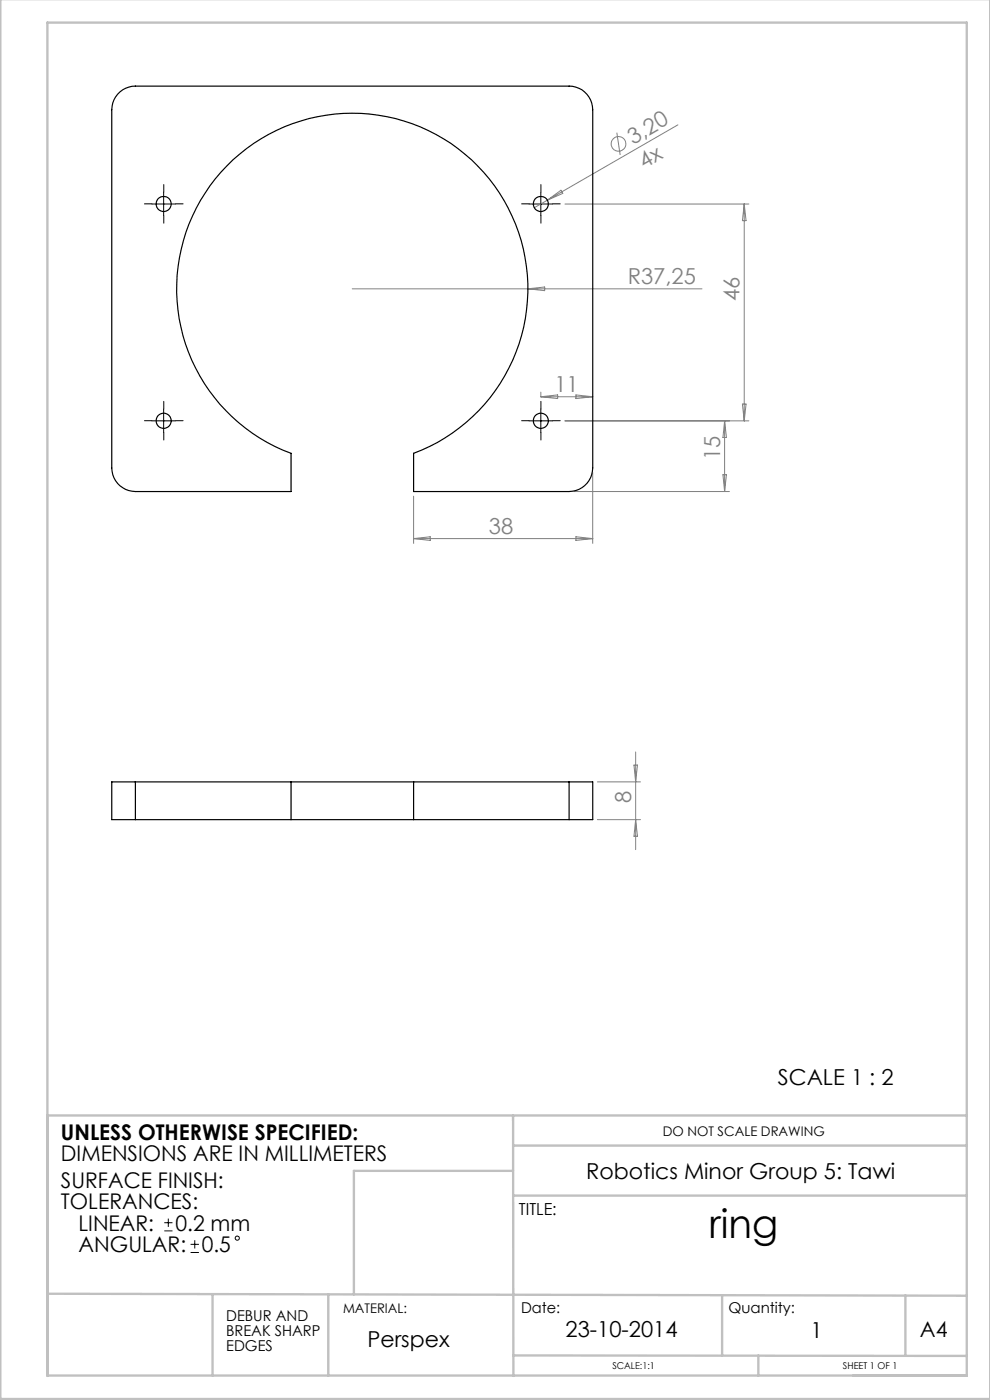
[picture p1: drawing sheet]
<svg xmlns="http://www.w3.org/2000/svg" width="210mm" height="297mm" viewBox="0 0 210 297" stroke-linecap="round" stroke-linejoin="round" font-family="sans-serif">
<g fill="none" stroke="#808080" stroke-width=".21">
<path d="M130.8 28.1l.8 4.8M143.8 26.5l-30.5 17.6M116.1 42.5l2.9-2.1 .4 .6zM119.8 43.3h39.1M157.9 43.3v46M157.9 43.3l.4 3.5h-.8zM74.7 61.3h74.2M112 61.3l3.5-.4v.8zM114.7 83.2v1M114.7 84.2h11M114.7 84.2l3.6-.4v.8zM119.8 89.3h39.1"/>
<path d="M122.2 83.8l3.5 .4-3.5 .4zM153.7 89.3v15M153.7 89.3l.4 3.5h-.7zM157.5 85.7h.8l-.4 3.6zM87.7 105.3v10M87.7 114.3h38M87.7 114.3l3.6-.4v.7zM121.7 104.3h33M122.2 113.9l3.5 .4-3.5 .3zM125.7 100.3v15M153.4 100.7h.7l-.4 3.6zM134.8 159.5v20.7"/>
<path d="M126.7 165.9h9.2M126.7 173.9h9.2M134.5 162.3h.7l-.4 3.6zM134.8 173.9l.4 3.5h-.7z"/>
<circle cx="131.2" cy="30.5" r="1.55"/>
</g>
<g fill="none" stroke="#000" stroke-width=".21">
<path d="M32.2 43.3h5M34.7 40.8v5M112.2 43.3h5M114.7 40.8v5M32.2 89.3h5M34.7 86.8v5M112.2 89.3h5M114.7 86.8v5M34.9 259.4h1.7M35.7 258.5v1.8M34.9 261.1h1.7M40.4 265.7h1.8"/>
<path d="M40.4 264h1.8M41.3 263.1v1.8"/>
<circle cx="50.3" cy="262.7" r=".44"/>
</g>
<g fill="none" stroke="#000" stroke-width=".21" stroke-dasharray="15.2 1.3 1.3 1.3">
<path d="M32.2 43.2h-1.6M34.7 40.7v-1.6M34.7 45.7v1.6M37.2 43.2h1.6M112.2 43.2h-1.6M114.7 40.7v-1.6M114.7 45.7v1.6M117.2 43.2h1.6M32.2 89.2h-1.6M34.7 86.7v-1.6M34.7 91.7v1.6M37.2 89.2h1.6"/>
<path d="M112.2 89.2h-1.6M114.7 86.7v-1.6M114.7 91.7v1.6M117.2 89.2h1.6"/>
</g>
<g fill="none" stroke="#c0c0c0" stroke-width=".5">
<path d="M.1 -.1v296.9h209.9v-296.9M10.1 236.6h195M108.8 236.6l.1 55.3M108.8 253.6h96.3M108.8 248.4h-33.7v26.2M108.9 243h96.2M10.1 274.5l195 .4M45.1 274.5v17.3M69.6 274.6v17.2M153.2 274.8v12.8M192.1 274.8v12.7M10.1 291.8h195v-287h-195v287.1"/>
<path d="M108.9 287.5l96.2 .2M160.9 287.5v4.3"/>
</g>
<g fill="none" stroke="#000" stroke-width=".25">
<path d="M25.4 19.5a5 5 0 0 1 3.3-1.2h92a5 5 0 0 1 5 5v76a5 5 0 0 1-5 5h-33v-8.1a37.2 37.2 0 0 0 16.9-57.3 37.2 37.2 0 0 0-59.7 0 37.2 37.2 0 0 0 16.8 57.3v8.1h-33a5 5 0 0 1-5-5v-76a5 5 0 0 1 1.7-3.8zM28.7 165.9h-5v8h5M28.7 165.9v8M28.7 165.9h33M28.7 173.9h33M61.7 165.9h26M61.7 173.9h26M61.7 165.9v8M87.7 165.9v8M87.7 165.9h33M87.7 173.9h33M120.7 165.9h5v8h-5"/>
<path d="M120.7 165.9v8"/>
<circle cx="34.7" cy="43.3" r="1.6"/>
<circle cx="114.7" cy="43.3" r="1.6"/>
<circle cx="34.7" cy="89.3" r="1.61"/>
<circle cx="114.7" cy="89.3" r="1.6"/>
</g>
<text font-size="8.5" x="150.4" y="262.6">ring</text>
<g font-size="4.7" fill="#808080">
<text x="134.3" y="30.7" transform="rotate(-30 134.3 30.7)">3,20</text>
<text x="136.6" y="35.8" transform="rotate(-30 136.6 35.8)">4x</text>
<text x="133.1" y="60.2">R37,25</text>
<text x="156.9" y="63.8" transform="rotate(-90 156.9 63.8)">46</text>
<text x="117.6" y="83.1">11</text>
<text x="152.7" y="97.6" transform="rotate(-90 152.7 97.6)">15</text>
<text x="103.7" y="113.2">38</text>
<text x="133.9" y="170.4" transform="rotate(-90 133.9 170.4)">8</text>
</g>
<g font-size="4.7">
<text x="165" y="230.2">SCALE 1 : 2</text>
<text x="124.3" y="250.1">Robotics Minor Group 5: Tawi</text>
<text x="77.9" y="285.8">Perspex</text>
<text x="120" y="283.6">23-10-2014</text>
<text x="172" y="283.9">1</text>
</g>
<g font-size="4.6">
<text x="12.9" y="241.7">UNLESS OTHERWISE SPECIFIED:</text>
<text x="12.9" y="246.3">DIMENSIONS ARE IN MILLIMETERS</text>
<text x="12.9" y="251.9">SURFACE FINISH:</text>
<text x="12.9" y="256.5">TOLERANCES:</text>
<text x="16.7" y="261.1">LINEAR:</text>
<text x="37.2" y="261.1">0.2 mm</text>
<text x="16.7" y="265.7">ANGULAR:</text>
<text x="42.8" y="265.7">0.5</text>
<text x="195.1" y="283.6">A4</text>
</g>
<text font-size="3.5" x="110.1" y="257.8">TITLE:</text>
<g font-size="3.2">
<text x="48" y="280.2">DEBUR AND</text>
<text x="110.6" y="278.5">Date:</text>
<text x="154.5" y="278.5">Quantity:</text>
<text x="48" y="283.4">BREAK SHARP</text>
<text x="48" y="286.6">EDGES</text>
</g>
<g font-size="2.8">
<text x="140.6" y="240.9">DO NOT SCALE DRAWING</text>
<text x="72.8" y="278.5">MATERIAL:</text>
</g>
<g font-size="2">
<text x="129.9" y="290.5">SCALE:1:1</text>
<text x="178.8" y="290.5">SHEET 1 OF 1</text>
</g>
</svg>
